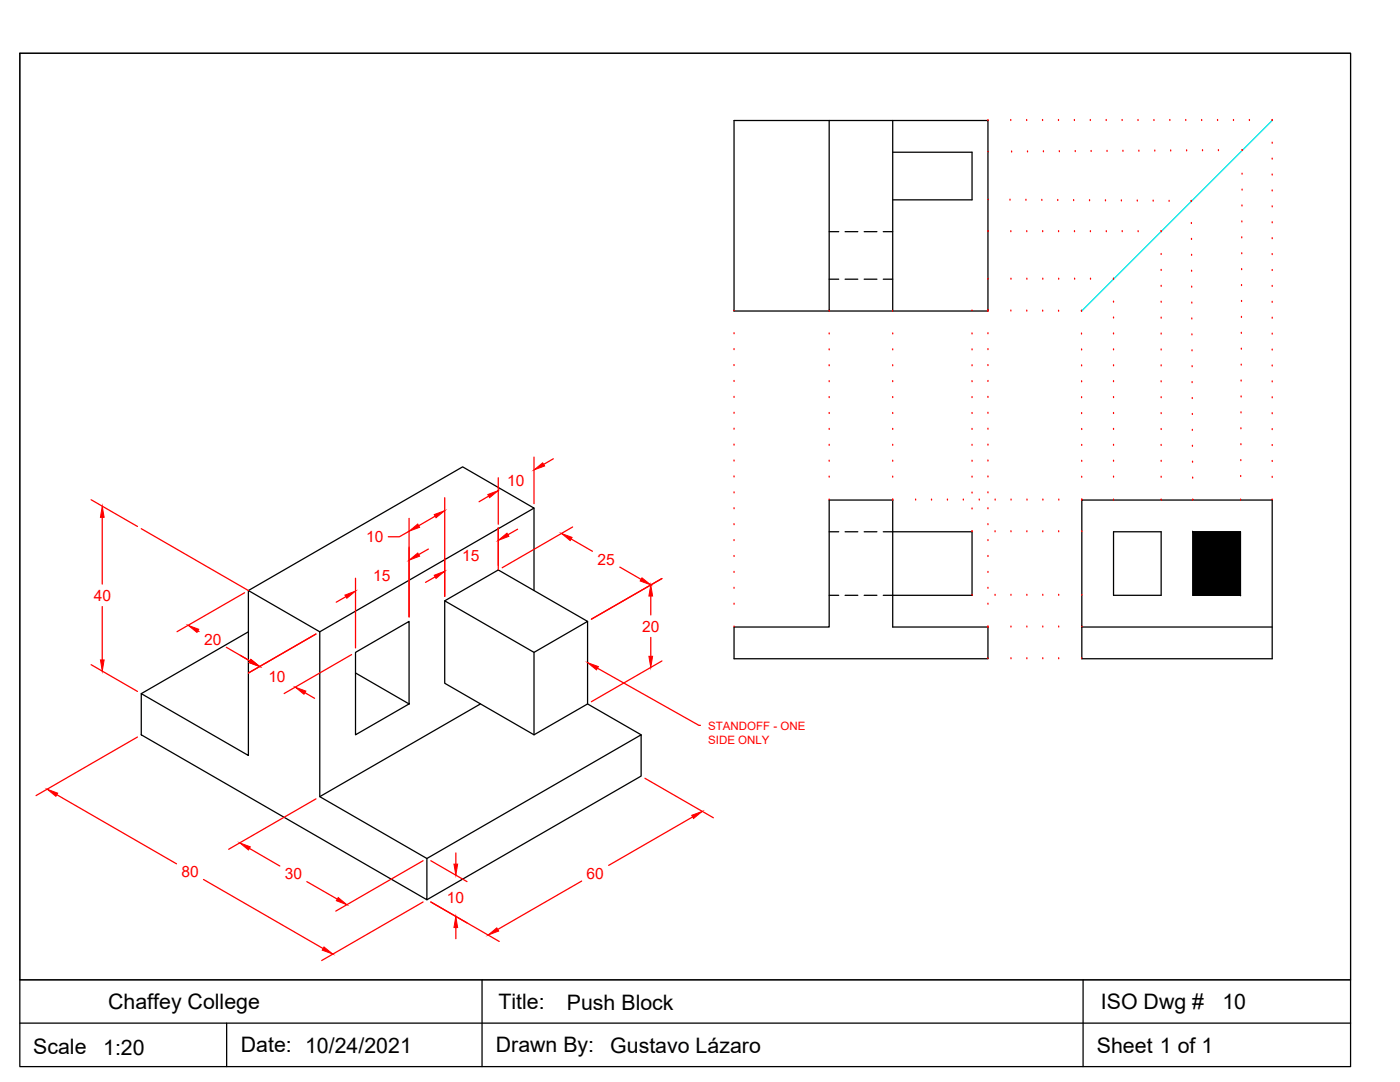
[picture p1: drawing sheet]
<svg xmlns="http://www.w3.org/2000/svg" width="279mm" height="216mm" viewBox="0 0 279 216" stroke-linecap="round" stroke-linejoin="round" font-family="sans-serif">
<!-- layer: Layer1 -->
<g fill="none" stroke="#000" stroke-width=".25">
<path d="M146.5 24h50.7v38.1h-50.7zM165.5 24v38.1M178.2 24v38.1M178.2 30.4h15.8v9.5h-15.8M165.5 99.8h12.7v25.3h19v6.3h-50.7v-6.3h19zM215.9 99.8h38v31.6h-38zM49.6 117.8l42.7-24.6 14.3 8.2-42.8 24.7M88.8 119.9l10.6-6.2 17.9 10.3-10.7 6.2zM88.8 119.9v16.4l17.8 10.3 10.7-6.1v-16.5M106.6 101.4v16.4M178.2 106.1h15.8v12.7h-15.8M222.2 106.1h9.5v12.7h-9.5z"/>
<path d="M238.1 106.1h9.5v12.7h-9.5zM28.2 138.4l21.4 12.3v-32.9l14.2 8.3v32.9l21.4 12.3v8.2l-57-32.9zM49.6 126.1l-21.4 12.3M71 130.2l10.6-6.2v16.5l-10.6 6.1zM71 134.3l10.6 6.2M106.6 130.2v16.4M215.9 125.1h38M95.9 140.5l-32.1 18.5M117.3 140.5l10.7 6.1M85.2 171.3l42.8-24.7v8.3l-42.8 24.6"/>
</g>
<path d="M11.3 158.6l23.9 13.8M27.4 147.1l-20.2 11.7M128.7 155.3l13.7 7.9M40.6 175.5l23.9 13.8M84.4 180l-20.2 11.7M86 180l13.6 7.9M116.1 175.8l-16.8 9.7M138.2 163l-16.7 9.7" fill="none" stroke="#f00" stroke-width=".25"/>
<g fill="#f00" stroke="#f00" stroke-width=".2">
<path d="M97.4 186.6l1.7-1.5 .4 .7z"/>
<path d="M138 162.7l2.1-.8-1.7 1.4z"/>
<path d="M9.4 157.5l2.1 .8-.3 .6z"/>
<path d="M64.7 189l1.7 1.4-2.1-.8z"/>
</g>
<!-- layer: Dimensions -->
<g fill="none" stroke="#f00" stroke-width=".25">
<path d="M18.2 99.7l9.2 5.4M88.8 99.3v19.7M97.5 99l-1.9 1.1M99.4 95.3v9.3M106.6 91.2v9.3M110.4 91.5l-1.9 1.2M20.4 103.2v13.3M28.2 105.5l21.4 12.3M48.8 118.3l-13.5 7.7M69 119.1l-1.9 1.1M71 115.4v13.9M81.6 106l-1.9 1.1h-2.2"/>
<path d="M81.6 103.4v19.7M85.5 109.6l-1.9 1.1M86.8 103l-3.2 1.9M86.8 115.1l-1.9 1.1M99.4 105.3v8.4M103.3 105.6l-1.9 1.1M114 107.5l4.2 2.5M114.3 105.2l-14.1 8.1M123.7 113.2l4.3 2.4M129.9 118.9v3.8M132.1 115.4l-14.1 8.1M18.2 132.6l9.2 5.4"/>
<path d="M20.4 121v10.7M39.5 125.9l.2 .1M45.2 129.2l4.7 2.7-1.9-1.1M60.9 138.2l1.9 1.1M63.1 126.5l-13.5 7.8M70.2 130.6l-13.5 7.8M119.2 133.3l20.3 11.4h.3M129.9 127.2v3.8M132.1 131.9l-14.1 8.1M63.1 159.4l-17.5 10.1M49.8 169.3l6 3.5M61.2 175.9l6.1 3.5"/>
<path d="M84.4 171.7l-17.4 10.1M86 171.7l7.2 4.2M86 180l7.2 4.2M91 170.2v2.2M91 185.1v2.2"/>
</g>
<g fill="#f00" stroke="#f00" stroke-width=".2">
<path d="M20 131.7h.8l-.4 2.2z"/>
<path d="M20.4 101l.4 2.2h-.8z"/>
<path d="M37.5 124.8l2.2 .8-.4 .6z"/>
<path d="M50.1 131.6l1.7 1.4-2.1-.8z"/>
<path d="M68.8 118.7l2.2-.8-1.8 1.5z"/>
<path d="M81.6 111.8l1.8-1.5 .3 .7z"/>
<path d="M112.1 106.4l2.1 .8-.4 .7z"/>
<path d="M128.1 115.3l1.8 1.4-2.1-.8z"/>
<path d="M129.9 116.7l.3 2.2h-.7z"/>
<path d="M129.5 131h.7l-.3 2.2z"/>
<path d="M90.6 172.4h.7l-.3 2.2z"/>
<path d="M91 182.9l.3 2.2h-.7z"/>
<path d="M47.9 168.2l2.1 .8-.4 .6z"/>
<path d="M67.5 179.1l1.7 1.4-2.1-.8z"/>
<path d="M58.9 137.1l2.1 .8-.3 .6z"/>
<path d="M86.7 102.7l2.1-.8-1.8 1.4z"/>
<path d="M81.6 106l1.8-1.4 .3 .6z"/>
<path d="M86.7 114.8l2.1-.8-1.8 1.4z"/>
<path d="M99.4 107.8l1.8-1.4 .4 .6z"/>
<path d="M97.3 98.7l2.1-.8-1.7 1.4z"/>
<path d="M106.6 93.8l1.7-1.4 .4 .6z"/>
<path d="M117.3 132.2l2.1 .8-.4 .7z"/>
</g>
<!-- layer: Hidden -->
<g fill="none" stroke="#000" stroke-width=".25">
<path d="M165.5 55.7h1.9M165.5 46.2h1.9M168.7 55.7h2.5M168.7 46.2h2.5M172.5 55.7h2.5M172.5 46.2h2.5M176.3 55.7h1.9M176.3 46.2h1.9M165.5 106.1h1.9M165.5 118.8h1.9M168.7 106.1h2.5M168.7 118.8h2.5"/>
<path d="M172.5 106.1h2.5M172.5 118.8h2.5M176.3 106.1h1.9M176.3 118.8h1.9"/>
</g>
<!-- layer: Layer1 -->
<path d="M253.9 24l-38.1 38.1" fill="none" stroke="#0ff" stroke-width=".25"/>
<path d="M238.1 106.1l9.5 12.7v-12.7zM238.1 106.1l9.5 12.7h-9.5z" fill="#000" stroke="#000" stroke-width=".2"/>
<!-- layer: Relational Lines -->
<g fill="none" stroke="#f00" stroke-width=".25">
<path d="M197.2 24h.1M197.2 30.4h.1M197.2 39.9h.1M201.6 39.9h.1M201.7 24h.1M201.9 30.3h.1M204.7 40h.1M204.9 24h.1M205.1 30.3h.1M207.9 40h.1M208.1 24h.1M208.2 30.3h.1"/>
<path d="M211.2 24h.1M211.4 30.3h.1M214.4 24h.1M214.6 30.2h.1M217.6 24h.1M217.8 30.2h.1M220.8 24h.1M220.9 30.2h.1M223.9 24h.1M224.1 30.2h.1M227.1 24h.1M227.3 30.2h.1"/>
<path d="M230.3 24h.1M230.5 30.1h.1M233.5 24h.1M233.6 30.1h.1M236.6 24h.1M236.8 30.1h.1M239.8 24h.1M240 30.1h.1M243 24h.1M243.2 30.1h.1M246.2 24h.1M247.9 37.9h.1"/>
<path d="M247.9 34.8h.1M247.9 30h.1M249.3 24h.1M253.9 24h.1M253.9 38.1h.1M253.9 34.9h.1M253.9 31.8h.1M253.9 28.6h.1M197.2 55.7h.1M197.2 46.2h.1M201.7 46.2h.1M201.8 55.7h.1"/>
<path d="M204.9 46.2h.1M204.9 55.7h.1M208.1 46.2h.1M208.1 55.7h.1M211.1 40h.1M211.3 46.2h.1M211.3 55.7h.1M214.3 40h.1M214.4 46.2h.1M214.5 55.7h.1M217.4 40h.1M217.6 46.2h.1"/>
<path d="M217.6 55.7h.1M220.6 40.1h.1M220.8 46.2h.1M222.2 55.7h.1M223.8 40.1h.1M224 46.2h.1M227 40.1h.1M227.1 46.2h.1M230.1 40.1h.1M231.7 46.2h.1M231.7 50.8h.1M231.7 54h.1"/>
<path d="M231.7 57.1h.1M233.3 40.2h.1M237.7 40.2h.1M237.8 44.6h.1M237.8 47.8h.1M237.8 54.1h.1M237.8 50.9h.1M237.8 57.3h.1M247.8 57h.1M247.8 53.8h.1M247.8 50.6h.1M247.8 47.5h.1"/>
<path d="M247.8 44.3h.1M247.9 41.1h.1M253.9 57.2h.1M253.9 54h.1M253.9 50.8h.1M253.9 47.6h.1M253.9 44.5h.1M253.9 41.3h.1M146.5 62.1h.1M146.5 66.6h.1M146.5 69.8h.1M146.5 72.9h.1"/>
<path d="M146.5 76.1h.1M146.5 79.3h.1M165.5 79.3h.1M165.5 76.2h.1M165.5 73h.1M165.5 69.8h.1M165.5 66.6h.1M165.5 62.1h.1M178.2 79.3h.1M178.2 76.2h.1M178.2 73h.1M178.2 69.8h.1"/>
<path d="M178.2 66.6h.1M178.2 62.1h.1M194 79.3h.1M194 76.2h.1M194 73h.1M194 69.8h.1M194 66.6h.1M194 62.1h.1M197.2 79.3h.1M197.2 76.1h.1M197.2 72.9h.1M197.2 69.8h.1"/>
<path d="M197.2 66.6h.1M197.2 62.1h.1M201.7 62.1h.1M204.9 62.1h.1M208.1 62.1h.1M211.3 62.1h.1M215.8 66.7h.1M215.8 62.1h.1M215.9 79.4h.1M215.9 76.2h.1M215.9 73h.1M215.9 69.8h.1"/>
<path d="M222.2 79.3h.1M222.2 76.2h.1M222.2 73h.1M222.2 69.8h.1M222.2 66.6h.1M222.2 63.5h.1M222.2 60.3h.1M231.7 60.3h.1M231.7 63.5h.1M231.7 66.7h.1M231.7 69.8h.1M231.7 73h.1"/>
<path d="M231.7 76.2h.1M231.7 79.4h.1M237.8 63.6h.1M237.8 60.5h.1M237.9 66.8h.1M237.9 70h.1M237.9 76.3h.1M237.9 73.2h.1M237.9 79.5h.1M247.7 79.2h.1M247.7 76h.1M247.7 72.9h.1"/>
<path d="M247.7 69.7h.1M247.7 66.5h.1M247.8 63.3h.1M247.8 60.2h.1M253.9 79.4h.1M253.9 76.2h.1M253.9 73h.1M253.9 69.9h.1M253.9 66.7h.1M253.9 63.5h.1M253.9 60.3h.1M146.5 82.5h.1"/>
<path d="M146.5 85.6h.1M146.5 88.8h.1M146.5 92h.1M146.5 95.2h.1M146.5 98.3h.1M165.5 99.8h.1M165.5 95.2h.1M165.5 92h.1M165.5 88.9h.1M165.5 85.7h.1M165.5 82.5h.1M178.2 99.8h.1"/>
<path d="M178.2 95.2h.1M178.2 92h.1M178.2 88.9h.1M178.2 85.7h.1M178.2 82.5h.1M182.7 99.8h.1M185.9 99.8h.1M189.1 99.8h.1M192.3 99.8h.1M194 98.4h.1M194 95.2h.1M194 92h.1"/>
<path d="M194 88.9h.1M194 85.7h.1M194 82.5h.1M195.4 99.8h.1M197.2 98.3h.1M197.2 95.2h.1M197.2 92h.1M197.2 88.8h.1M197.2 85.6h.1M197.2 82.5h.1M198.6 99.8h.1M201.8 99.8h.1"/>
<path d="M205 99.8h.1M208.1 99.8h.1M211.3 99.8h.1M215.9 82.5h.1M215.9 95.2h.1M215.9 92.1h.1M215.9 88.9h.1M215.9 85.7h.1M215.9 99.8h.1M222.2 99.8h.1M222.2 95.2h.1M222.2 92h.1"/>
<path d="M222.2 88.9h.1M222.2 85.7h.1M222.2 82.5h.1M231.7 82.5h.1M231.7 85.7h.1M231.7 88.9h.1M231.7 92.1h.1M231.7 95.2h.1M231.7 99.8h.1M238 85.9h.1M238 82.7h.1M238 89h.1"/>
<path d="M238 92.2h.1M238 95.4h.1M238 99.8h.1M247.6 99.8h.1M247.6 95.1h.1M247.6 91.9h.1M247.7 88.7h.1M247.7 85.6h.1M247.7 82.4h.1M253.9 99.8h.1M253.9 95.3h.1M253.9 92.1h.1"/>
<path d="M253.9 88.9h.1M253.9 85.7h.1M253.9 82.6h.1M146.5 101.5h.1M146.5 104.7h.1M146.5 107.9h.1M146.5 111h.1M146.5 114.2h.1M146.5 117.4h.1M194 106.1h.1M194 101.6h.1M194 118.8h.1"/>
<path d="M197.2 117.4h.1M197.2 114.2h.1M197.2 111h.1M197.2 107.9h.1M197.2 104.7h.1M197.2 101.5h.1M198.6 106.1h.1M198.6 118.8h.1M201.8 106.1h.1M201.8 118.8h.1M204.9 106.1h.1M204.9 118.8h.1"/>
<path d="M208.1 106.1h.1M208.1 118.8h.1M211.3 106.1h.1M211.3 118.8h.1M215.9 106.1h.1M215.9 118.8h.1M146.5 120.6h.1M146.5 125.1h.1M197.2 125.1h.1M197.2 120.6h.1M197.2 131.4h.1M201.8 125.1h.1"/>
<path d="M201.8 131.4h.1M204.9 125.1h.1M204.9 131.4h.1M208.1 125.1h.1M208.1 131.4h.1M211.3 125.1h.1M211.3 131.4h.1M215.9 125.1h.1M215.9 131.4h.1"/>
</g>
<!-- layer: 0 -->
<path d="M4 10.6h265.5v202.2h-265.5zM4 195.5h265.5M96.2 195.5v17.3M216.2 195.5v17.3M4 204.2h265.5M45.2 204.2v8.6" fill="none" stroke="#000" stroke-width=".25"/>
<!-- layer: Layer1 -->
<path d="M4 10.6h265.5v184.9h-265.5z" fill="none" stroke="#000" stroke-width=".2"/>
<g font-size="4.3">
<text x="21.6" y="201.3">Chaffey College</text>
<text x="99.5" y="201.4">Title:</text>
<text x="113.1" y="201.5">Push Block</text>
<text x="219.7" y="201.3">ISO Dwg #</text>
<text x="243.9" y="201.3">10</text>
<text x="48.1" y="209.9">Date: 10/24/2021</text>
<text x="99" y="209.9">Drawn By:</text>
<text x="6.6" y="210.3">Scale</text>
<text x="20.6" y="210.4">1:20</text>
<text x="121.8" y="210">Gustavo Lázaro</text>
<text x="218.9" y="210">Sheet 1 of 1</text>
</g>
<g font-size="3.1" fill="#f00">
<text x="101.2" y="96.9">10</text>
<text x="73.1" y="108.2">10</text>
<text x="92.3" y="112">15</text>
<text x="119.3" y="112.7">25</text>
<text x="18.7" y="119.9">40</text>
<text x="74.5" y="116">15</text>
<text x="40.7" y="128.7">20</text>
<text x="128.2" y="126">20</text>
<text x="53.6" y="136.1">10</text>
<text x="36.2" y="175">80</text>
<text x="56.8" y="175.5">30</text>
<text x="117.1" y="175.3">60</text>
<text x="89.2" y="180.2">10</text>
</g>
<g font-size="2.3" fill="#f00">
<text x="141.3" y="145.6">STANDOFF - ONE</text>
<text x="141.3" y="148.4">SIDE ONLY</text>
</g>
</svg>
